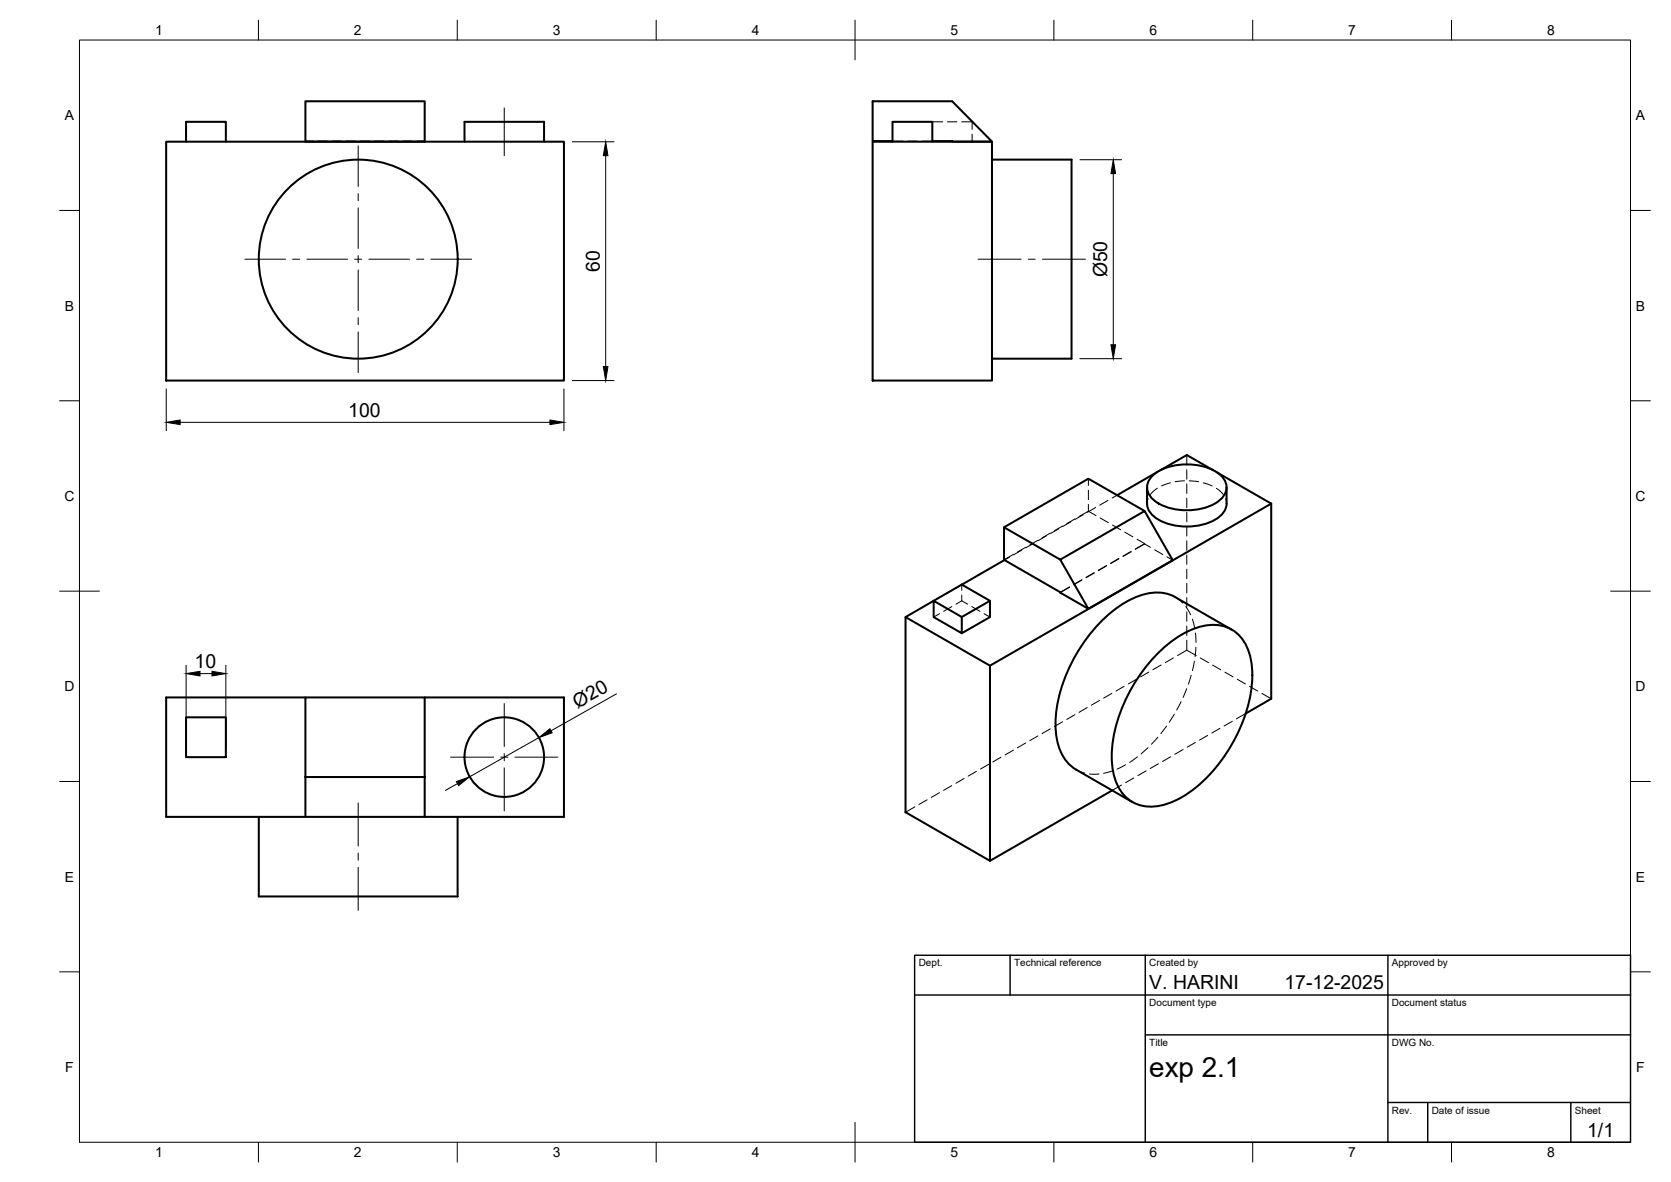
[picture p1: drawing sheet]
<svg xmlns="http://www.w3.org/2000/svg" width="420mm" height="297mm" viewBox="0 0 420 297" stroke-linecap="round" stroke-linejoin="round" font-family="sans-serif">
<!-- layer: Visible -->
<g fill="none" stroke="#000" stroke-width=".51">
<path d="M41.8 35.6h100v60h-100zM46.8 35.6v-5h10v5M76.8 25.4h30v10.2h-30zM116.8 35.6v-5h20v5M219.4 35.6h30v60h-30zM224.4 35.6v-5h10v5M224.4 35.5h-5v-10.1h20l10 10.2-15-.1M244.4 35.6h.1M249.4 40.1h20v50h-20M289.6 119.7a14 14 0 0 1 12.6-2.6 8.4 8.4 0 0 1 6 4.2 4 4 0 0 1-1.7 4.6 15 15 0 0 1-16.1 0 3.9 3.9 0 0 1-.8-6.2zM290.9 118.7l-10 5.7M291.8 118.2l6.6-3.9 6.6 3.9"/>
<path d="M305.9 118.7l13.7 7.9M287.8 128.4l-14.1-8.1-21.2 12.2M288.4 122.5v4.1a5.4 5.4 0 0 0 3.9 4.5 15.4 15.4 0 0 0 14-1 4.7 4.7 0 0 0 2.1-3.5v-4.1M319.6 126.6v49l-6.4 3.7M319.6 126.6l-70.7 40.7M227.7 155.1l21.2 12.2v49l-21.2-12.2zM234.8 151l7 4.1v4l-7-4zM234.8 151l-7.1 4.1M241.8 146.9l7.1 4.1v4.1l-7.1 4M241.8 146.9l-7 4.1M248.9 151l-7.1 4.1M252.6 140.7l-10.7 6.2"/>
<path d="M266.6 140.6l-14.1-8.1v8.2l21.2 12.3 21.2-12.2-7.1-12.4-21.2 12.2 7.1 12.4M295.5 150.1l14.2 8.1M295.6 150.1a11.7 11.7 0 0 0-11 .4 37 37 0 0 0-16.9 20.1 26.1 26.1 0 0 0-1.3 17.6 9.9 9.9 0 0 0 4.2 5.2M76.8 175.3h-35v30h35M106.8 175.3h35v30h-35M291.4 164a22.8 22.8 0 0 1 12.3-6.9 9.3 9.3 0 0 1 10.5 7.3 28.5 28.5 0 0 1-2.2 18.2 38.2 38.2 0 0 1-14.8 17.7 12.8 12.8 0 0 1-11.9 1.5 11.3 11.3 0 0 1-5.7-9.8 36.6 36.6 0 0 1 7.9-23.6zM46.8 180.3h10v10h-10zM76.8 195.3h30v10h-30v-30h30v20M270.6 193.4l14.1 8.2M279.7 198.6l-30.8 17.7M65.1 205.3v20h50v-20"/>
<circle cx="90.1" cy="65.1" r="25"/>
<circle cx="126.8" cy="190.3" r="10"/>
</g>
<!-- layer: Hidden -->
<g fill="none" stroke="#000" stroke-width=".25">
<path d="M76.8 35.5h1.9M79.9 35.5h2.4M83.5 35.5h2.3M87 35.5h2.4M90.6 35.5h2.4M94.2 35.5h2.4M97.7 35.5h2.4M101.3 35.5h2.4M104.9 35.5h1.9M224.4 35.5h2.6M228.2 35.5h2.4M231.8 35.5h2.6"/>
<path d="M234.4 30.6h2.6M238.2 30.6h2.4M241.8 30.6h2.6v1.9M244.4 33.7v1.9M291.8 118.2l-.9 .5M298.4 114.3v2.5M298.4 118v2.4M305 118.2l.9 .5M254.8 139.3l-2.3 1.4M256.9 138.2l-2.1 1.2M257.9 137.5l-2.1 1.2M260 136.5l-2 1.2"/>
<path d="M261 135.8l-2.1 1.2M263.1 134.7l-2.1 1.2M264.1 134l-2.1 1.2M266.2 132.9l-2.1 1.2M267.2 132.2l-2.1 1.2M269.3 131.1l-2.1 1.2M270.3 130.4l-2.1 1.2M272.4 129.3l-2.1 1.2M273.7 120.3v1.7M273.7 123.2v2.4M273.7 126.8v1.7M273.7 128.5l1.9 1.1"/>
<path d="M273.7 128.5l-2.4 1.3M275.5 127.5l-2.1 1.2M276.6 130.2l2.1 1.1M278.6 125.8l-2.1 1.1M279.7 131.9l2.1 1.2M280.9 124.4l-1.3 .8M282.8 133.7l2.1 1.2M284.4 138.7l-2 1.2M284.4 138.6l-2 1.1M285.9 135.5l1.9 1.1M287.8 136.7l-2.3 1.3M287.8 136.7l1.5 .8"/>
<path d="M287.8 136.7l-2.3 1.4M288.7 125.3l-.3 1.3M290.3 138.2l2.1 1.1M291 122.7l-1.8 1.6M293.4 139.9l1.5 .9M294.3 121.3l-2.2 .8M297.8 120.8l-2.3 .3M298.4 121.6v2.4M298.4 125.2v2.4M298.4 128.8v2.3M298.4 132.3v2.4M298.4 135.9v2.4"/>
<path d="M298.4 139.5v2.3M299 120.8l2.4 .3M302.6 121.3l2.2 .8M305.8 122.7l1.8 1.6M308.2 125.3l.2 1.3M236.2 154.2l-1.4 .9M236.2 150.1l-1.4 .9M239.3 152.4l-2 1.2M239.3 148.4l-2 1.1M240.4 147.8l1.4-.9v1.5M241.8 151l-1.4 .8M241.8 149.5v1.5"/>
<path d="M241.8 151l1.5 .8M244.3 152.4l2.1 1.2M247.4 154.2l1.5 .9M253.8 140l-1.2 .7M268.9 147.6l-2.3 1.3M268.9 147.5l-2.3 1.3M272 145.8l-2 1.2M272 145.7l-2 1.2M275.1 144l-2 1.2M275.1 143.9l-2 1.2M278.2 142.2l-2 1.2M278.2 142.1l-2 1.2"/>
<path d="M281.3 140.4l-2 1.2M281.3 140.3l-2 1.2M295.5 150.1l1.9 1.4M298.2 152.4l1.2 2.1M298.4 143.1v2.3M298.4 146.6v2.4M298.4 150.2v2.4M298.4 153.8v2.3M298.4 157.3v2.4M299.8 155.6l.6 2.3M300.6 159.1l.1 2.3M270.3 179.6l-2.1 1.2"/>
<path d="M273.4 177.8l-2.1 1.2M276.5 176l-2.1 1.2M279.6 174.3l-2.1 1.1M282.7 172.5l-2.1 1.2M285.7 170.7l-2 1.2M288.9 168.9l-2.1 1.2M292 167.1l-2.1 1.2M295 165.3l-2 1.2M295.3 179.5l-1.3 2M297 176.3l-1.1 2.1M298.4 173.1l-.9 2.1M298.4 163.4l2.4 1.3"/>
<path d="M298.4 160.9v2.5M298.4 163.4l-2.3 1.3M299.5 169.7l-.7 2.2M300.3 166.2l-.5 2.3M300.7 162.7l-.2 2.3M301.8 165.3l2.1 1.2M304.9 167.1l2.1 1.2M308 168.9l2 1.2M311.1 170.7l2.1 1.2M313.2 179.3l-2.3 1.3M314.2 172.5l2.1 1.2M317.3 174.3l2.3 1.3"/>
<path d="M236.2 199.2l-2 1.2M239.3 197.4l-2 1.2M242.4 195.6l-2.1 1.2M245.5 193.9l-2.1 1.1M248.6 192.1l-2.1 1.2M251.7 190.3l-2.1 1.2M254.8 188.5l-2.1 1.2M257.9 186.7l-2.1 1.2M261 184.9l-2.1 1.2M264.1 183.2l-2.1 1.1M267.2 181.4l-2.1 1.2M270.6 193.4l2.2 .9"/>
<path d="M273.9 194.5h2.4M279.8 193.7l-2.3 .6M282 197.3l-2.3 1.3M283 192.2l-2.1 1.1M285.1 195.5l-2.1 1.2M286 190.2l-2 1.4M288.2 193.7l-2.1 1.2M288.7 187.9l-1.8 1.6M291.1 185.3l-1.6 1.7M291.3 191.9l-2.1 1.2M293.3 182.5l-1.4 1.9M294.4 190.2l-2.1 1.2"/>
<path d="M297.5 188.4l-2.1 1.2M300.6 186.6l-2.1 1.2M303.7 184.8l-2.1 1.2M306.7 183l-2 1.2M309.9 181.3l-2.1 1.1M230 202.8l-2.3 1.3M233.1 201l-2 1.2"/>
</g>
<!-- layer: BORDER -->
<g fill="none" stroke="#000" stroke-width=".25">
<path d="M20 10.1h390v276.9h-390zM65 5.1v5M115 5.1v5M165 5.1v5M215 5.1v10M265 5.1v5M315 5.1v5M365 5.1v5M15 52.9h5M410 52.9h5M15 100.7h5M410 100.7h5"/>
<path d="M15 148.6h10M405 148.6h10M15 196.4h5M410 196.4h5M15 244.2h5M410 244.2h5M65 287v5M115 287v5M165 287v5M215 282.1v9.9M265 287v5M315 287v5"/>
<path d="M365 287v5"/>
</g>
<!-- layer: TITLEBLOCK -->
<path d="M230 240.1h180v46.9h-180zM230 250h180M254 240.1v9.9M288 240.1v46.9M349 240.1v46.9M288 260.1h122M349 277.1h61M359 277.1v9.9M395 277.1v9.9" fill="none" stroke="#000" stroke-width=".36"/>
<!-- layer: Smart Centers -->
<g fill="none" stroke="#000" stroke-width=".25">
<path d="M90.1 36.6v10.3M126.8 27.1v12M90.1 48.6v1.8M90.1 52.2v10.2M61.6 65.1h10.2M73.6 65.1h1.8M77.2 65.1h10.2M89.2 65.1h1.8M90.1 64.2v1.8M90.1 67.8v10.2M90.1 79.8v1.8M92.8 65.1h10.2"/>
<path d="M104.8 65.1h1.8M108.3 65.1h10.3M245.9 65.1h10.9M258.5 65.1h1.8M262.1 65.1h10.8M90.1 83.4v10.2M126.8 176.8v10.8M113.3 190.3h10.8M125.9 190.3h1.8M126.8 189.4v1.8M126.8 193v10.8M129.5 190.3h10.8"/>
<path d="M90.1 201.8v10.8M90.1 214.4v1.8M90.1 218v10.8"/>
</g>
<!-- layer: FD_Dimensions -->
<g fill="none" stroke="#000" stroke-width=".25">
<path d="M143.9 35.6h10.5M152.3 39.1v53M271.5 40.1h10.5M279.9 43.6v43M41.8 97.7v10.5M141.8 97.7v10.5M143.9 95.6h10.5M271.5 90.1h10.5M45.3 106.1h93M46.8 167.2v21M50.3 169.3h3M56.8 167.2v21"/>
<path d="M155 174.4l-16.4 9.2M115 196.9l-3 1.7M135.5 185.4l-17.4 9.8"/>
</g>
<path d="M152.3 35.6l.6 3.5h-1.2zM279.9 40.1l.6 3.5h-1.2zM151.7 92.1h1.2l-.6 3.5zM279.3 86.6h1.2l-.6 3.5zM41.8 106.1l3.5-.6v1.2zM138.3 105.5l3.5 .6-3.5 .6zM46.8 169.3l3.5-.6v1.2zM53.3 168.7l3.5 .6-3.5 .6zM114.7 196.4l3.4-1.2-2.8 2.2zM135.5 185.4l2.8-2.3 .5 1.1z" fill="#000" stroke="#000" stroke-width=".25"/>
<text font-size="7" x="289" y="270.6">exp 2.1</text>
<g font-size="4.9">
<text x="150.8" y="68.3" transform="rotate(-90 150.8 68.3)">60</text>
<text x="278.4" y="69.7" transform="rotate(-90 278.4 69.7)">Ø50</text>
<text x="87.6" y="104.7">100</text>
<text x="48.9" y="167.8">10</text>
<text x="145.2" y="178.1" transform="rotate(-29 145.2 178.1)">Ø20</text>
<text x="289" y="248.5">V. HARINI</text>
<text x="323" y="248.5">17-12-2025</text>
<text x="399.1" y="285.7">1/1</text>
</g>
<g font-size="3.5">
<text x="39" y="8.8">1</text>
<text x="89" y="8.8">2</text>
<text x="139" y="8.8">3</text>
<text x="189" y="8.8">4</text>
<text x="239" y="8.8">5</text>
<text x="289" y="8.8">6</text>
<text x="339" y="8.8">7</text>
<text x="389" y="8.8">8</text>
<text x="16.3" y="30.2">A</text>
<text x="411.3" y="30.2">A</text>
<text x="16.3" y="78">B</text>
<text x="411.3" y="78">B</text>
<text x="16.2" y="125.9">C</text>
<text x="411.2" y="125.9">C</text>
<text x="16.2" y="173.7">D</text>
<text x="411.2" y="173.7">D</text>
<text x="16.3" y="221.6">E</text>
<text x="411.3" y="221.6">E</text>
<text x="16.4" y="269.4">F</text>
<text x="411.4" y="269.4">F</text>
<text x="39" y="290.8">1</text>
<text x="89" y="290.8">2</text>
<text x="139" y="290.8">3</text>
<text x="189" y="290.8">4</text>
<text x="239" y="290.8">5</text>
<text x="289" y="290.8">6</text>
<text x="339" y="290.8">7</text>
<text x="389" y="290.8">8</text>
</g>
<g font-size="2.5">
<text x="231" y="242.9">Dept.</text>
<text x="255" y="242.9">Technical reference</text>
<text x="289" y="242.9">Created by</text>
<text x="350" y="242.9">Approved by</text>
<text x="289" y="252.8">Document type</text>
<text x="350" y="252.8">Document status</text>
<text x="289" y="262.9">Title</text>
<text x="350" y="262.9">DWG No.</text>
<text x="350" y="279.9">Rev.</text>
<text x="360" y="279.9">Date of issue</text>
<text x="396" y="279.9">Sheet</text>
</g>
</svg>
